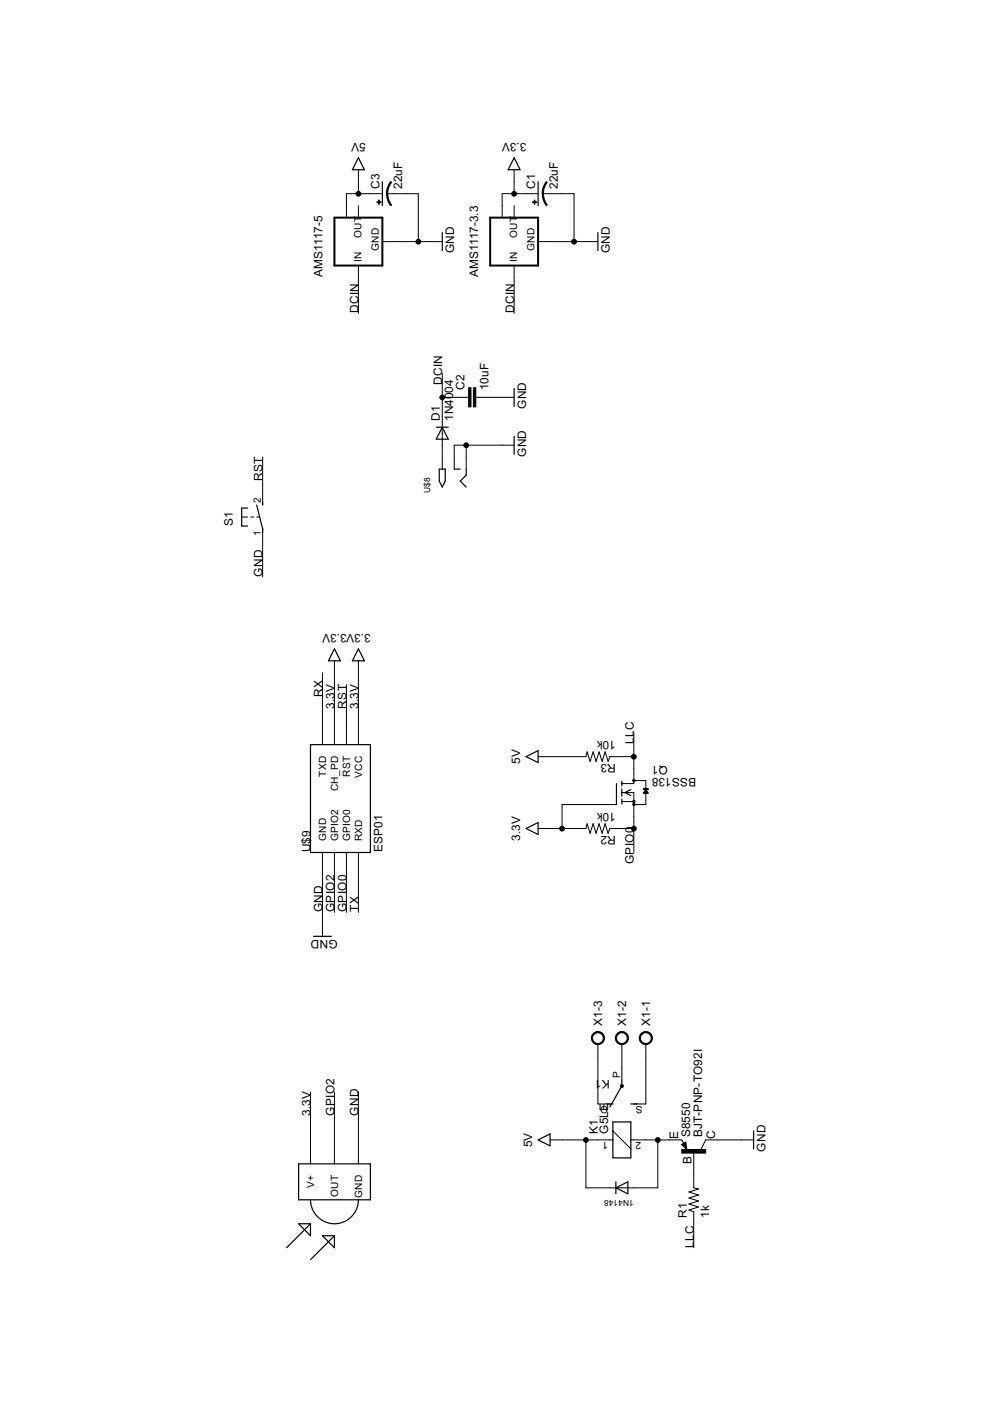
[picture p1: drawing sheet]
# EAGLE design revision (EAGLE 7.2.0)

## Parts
1N4148  DIODESOD-123  [SOD-123]
AMS1117-3.3  LM1117MPX-3.3  [SOT223]
AMS1117-5  LM1117MPX-3.3  [SOT223]
C1  22uF  CAP_POL1206-KIT  [EIA3216-KIT]
C2  10uF  CAP0805  [0805]
C3  22uF  CAP_POL1206-KIT  [EIA3216-KIT]
D1  1N4004  [DO41-10]
K1  G5LE  [G5LE]
Q1  BSS138  [SOT23]
R1  1k  RESISTOR0805-RES  [0805]
R2  10k  RESISTOR0805-RES  [0805]
R3  10k  RESISTOR0805-RES  [0805]
S1  31-XX  [B3F-31XX]
S8550  BJT-PNP-TO92I  [TO92I]
U$8  2.1MMJACKTHM  [PJ-102A]
U$9  ESP01  [ESP01]
U$10  TSOP1736  [TSOP17XX]
X1  AK300/3  [AK300/3]

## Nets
3.3V [power]: AMS1117-3.3.TAB(OUT1) C1.A(+) Q1.1(G) R2.2 U$9.CH_PD U$9.VCC U$10.V+
5V [power]: 1N4148.C AMS1117-5.TAB(OUT1) C3.A(+) K1.1 R3.2
DCIN [power]: AMS1117-3.3.3(IN) AMS1117-5.3(IN) C2.1 D1.C
GND: AMS1117-3.3.1(GND) AMS1117-5.1(GND) C1.C(-) C2.2 C3.C(-) S1.1(P) S8550.C U$8.RING U$8.RING_SW U$9.GND U$10.GND
GPIO0: Q1.2(S) R2.1 U$9.GPIO0
GPIO2: U$9.GPIO2 U$10.OUT
LLC: Q1.3(D) R1.1 R3.1
N$2: R1.2 S8550.B
N$3: K1.O(2:O) X1.3
N$4: K1.P(2:P) X1.2
N$5: K1.S(2:S) X1.1
N$8: D1.A U$8.TIP
N$15 [power]: 1N4148.A K1.2 S8550.E
RST: S1.2(S) U$9.RST
RX: U$9.TX(TXD)
TX: U$9.RX(RXD)
Unconnected: AMS1117-3.3.2(OUT) AMS1117-5.2(OUT)

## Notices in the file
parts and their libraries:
SparkFun-Passives: Licensing: Creative Commons ShareAlike 4.0 International - https://creativecommons.org/licenses/by-sa/4.0
m-pad-2.1: License : GNU General Public License version 2 (see bottom)
